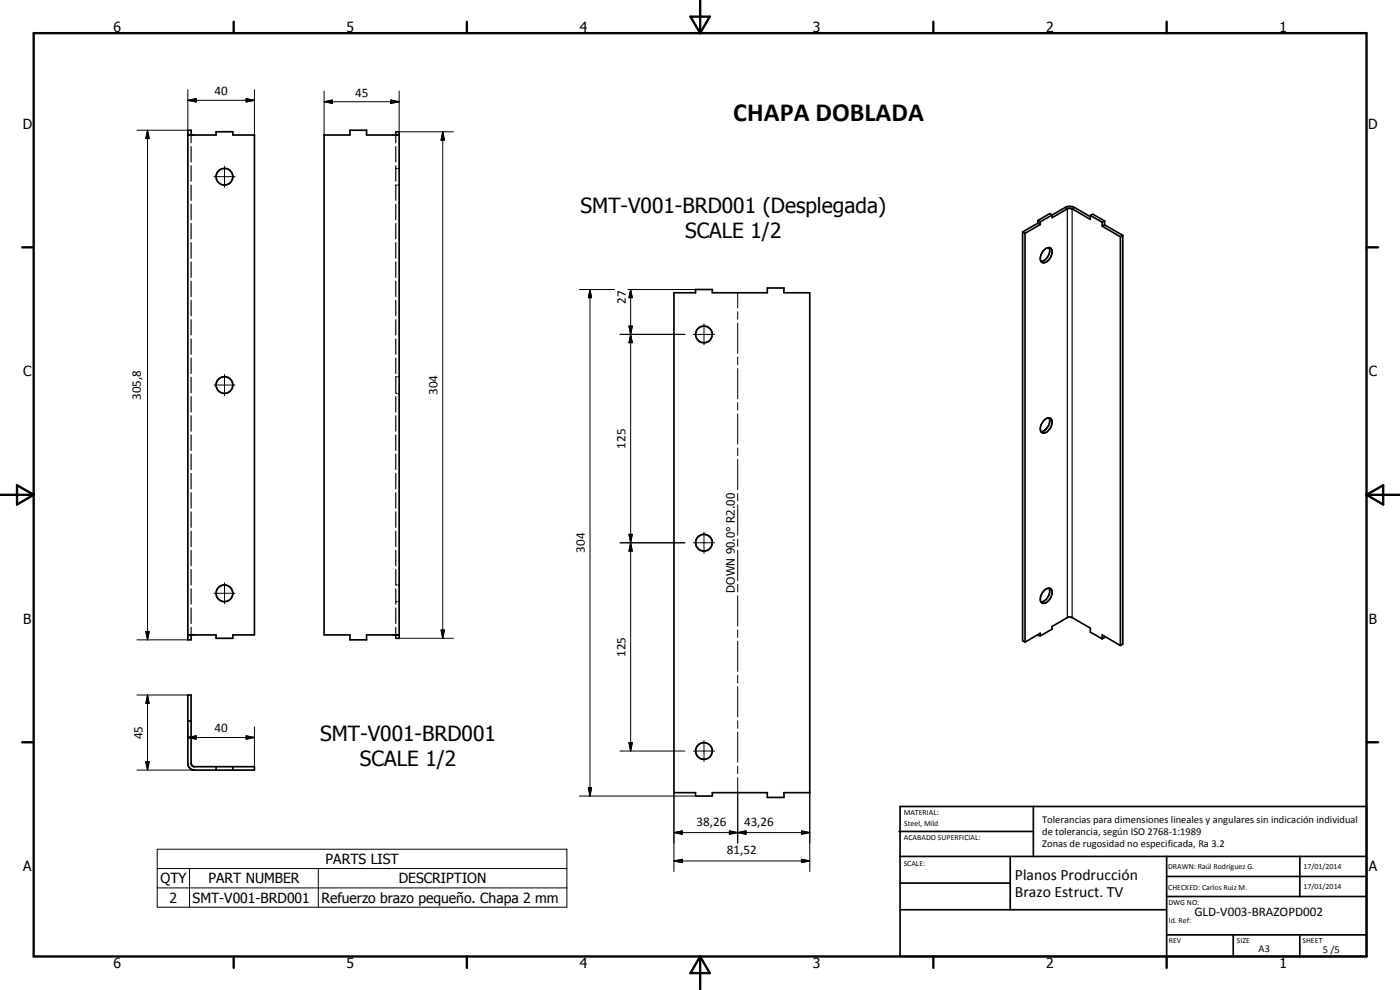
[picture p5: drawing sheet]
<svg xmlns="http://www.w3.org/2000/svg" width="420mm" height="297mm" viewBox="0 0 420 297" stroke-linecap="round" stroke-linejoin="round" font-family="sans-serif">
<g fill="none" stroke="#000" stroke-width=".51">
<path d="M56.4 40.5h8.4v-1h5.1v1h6.5v150h-6.5v1h-5.1v-1h-8.4M57.4 40.5v-1.4h-1v152.9h1v-1.5M118.8 40.5v-1h1v152h-1v-1M119.8 40.5h-9.8v-1.4h-5v1.4h-7.7v150h7.7v1.5h5v-1.5h9.8M306.9 69.6v122.6l.7 .5M306.9 69.6l.7 .4M307.6 70v122.7M311.5 67l-4.6 2.6M311.5 66.2v.8M311.5 67l.7 .4M311.5 66.2l.7 .3M312.2 67.4l-4.6 2.6"/>
<path d="M312.2 66.5v.9M313.4 75a1.24 1.24 0 0 1 1.2-.8 1.24 1.24 0 0 1 1.1 .9 3.5 3.5 0 0 1-2.6 3.8 1.85 1.85 0 0 1-.4-3zM314.8 74.3a3.3 3.3 0 0 1-2.3 4.1M315.8 64.5v.8l4.5-2.6 1.1-.2 5.8 3.3v-1.2M315.8 64.5l4.1-2.4 1.3-.2 1.3 .4 4.7 2.7M315.8 64.5l-.8-.4-3.5 2.1M315.8 64.5l-3.6 2M327.2 64.6l.7-.3 3.6 2M327.2 64.6l3.6 2.1M330.8 66.7v1.2M330.8 67.9l5.4 3.1M331.5 66.3l-.7 .4"/>
<path d="M331.5 67.5l-.7 .4M331.5 66.3v1.2M331.5 67.5l5.5 3.1M336.2 71v122.7M337 70.6l-.8 .4M337 70.6v122.7l-.8 .4M202.3 87.8h6.4v-.9h5.1v.9h16.5v-1.4h5v1.4h7.7v150h-7.7v1.5h-5v-1.5h-16.5v1h-5.1v-1h-6.4zM313.4 126.1a1.24 1.24 0 0 1 1.2-.8 1.24 1.24 0 0 1 1.1 .9 3.3 3.3 0 0 1-2.8 3.7 2.06 2.06 0 0 1 0-3.2zM314.8 125.4a3.3 3.3 0 0 1-2.3 4.1M313.4 177.2a1.24 1.24 0 0 1 1.2-.8 1.24 1.24 0 0 1 1.1 .9 3.3 3.3 0 0 1-2.8 3.7 1.97 1.97 0 0 1-.2-2.9zM314.8 176.4a3.3 3.3 0 0 1-2.3 4.2M311.5 190.4l.7 .4"/>
<path d="M312.2 190.8l3.6-2v-.8l4.7-2.8h.9l5.8 3.3v1.2l3.6 2M312.2 190.8v-.8l-4.6 2.7M330.8 191.7v-1.2l5.4 3.2M331.5 190.9v.4l-.7 .4M56.4 208.5h1v20.5l.3 .8 .5 .2h18.2v1.1h-18a2 2 0 0 1-2-2.1zM56.4 216.3h1M56.4 221.3h1M64.8 230v1.1M69.9 230v1.1M269.8 249.5h40.3M270.1 242h140v45h-140zM270.1 257h140"/>
<path d="M303.2 257v16M310.1 242v15M350.1 257v30M390.1 257v12M270.1 265h33.1M270.1 273h80M350.1 269h60M350.1 263h60M350.1 280.5h60M370.1 280.5v6.5M390.1 280.5v6.5"/>
<circle cx="67.4" cy="53" r="2.5"/>
<circle cx="67.4" cy="115.5" r="2.5"/>
<circle cx="211.3" cy="100.3" r="2.51"/>
<circle cx="67.4" cy="178" r="2.5"/>
<circle cx="211.3" cy="162.8" r="2.5"/>
<circle cx="211.3" cy="225.3" r="2.5"/>
</g>
<g fill="none" stroke="#000" stroke-width=".35">
<path d="M57.4 40.5v2.3M57.4 44v4.6M57.4 49.7v4.7M57.4 55.5v4.6M118.8 40.5v2.3M118.8 44v4.6M118.8 49.7v4.7M118.8 50.5h.3M119.1 55.5h-.3v4.6M119.5 50.5h.3M119.5 55.5h.3M57.4 61.3v4.6"/>
<path d="M57.4 67.1v4.6M57.4 72.8v4.7M57.4 78.6v4.6M118.8 61.3v4.6M118.8 67.1v4.6M118.8 72.8v4.7M118.8 78.6v4.6M319.6 62.3l.7 .4v122.6M322.5 62.3l-.7 .4v122.6M57.4 84.4v4.6M57.4 90.1v4.6M57.4 95.9v4.6"/>
<path d="M118.8 84.4v4.6M118.8 90.1v4.6M118.8 95.9v4.6M57.4 101.7v4.6M57.4 107.4v4.7M57.4 113.2v4.7M57.4 119v4.6M118.8 101.7v4.6M118.8 107.4v4.7M118.8 113.2v4.7M118.8 119v4.6M118.8 113h.3"/>
<path d="M118.8 118h.3M119.5 113h.3M119.5 118h.3M57.4 124.8v4.6M57.4 130.5v4.6M57.4 136.3v4.6M118.8 124.8v4.6M118.8 130.5v4.6M118.8 136.3v4.6M57.4 142.1v4.6M57.4 147.8v4.6M57.4 153.6v4.6"/>
<path d="M57.4 159.4v4.6M118.8 142.1v4.6M118.8 147.8v4.6M118.8 153.6v4.6M118.8 159.4v4.6M57.4 165.1v4.7M57.4 170.9v4.6M57.4 176.7v4.6M118.8 165.1v4.7M118.8 170.9v4.6h.3M118.8 176.7v4.6M119.5 175.5h.3"/>
<path d="M57.4 182.4v4.7M57.4 188.2v2.3M118.8 182.4v4.7M118.8 188.2v2.3M118.8 180.5h.3M119.5 180.5h.3"/>
</g>
<g fill="none" stroke="#000" stroke-width=".3">
<path d="M41.1 39.1h15.3M44.3 39.1l.5 2.5h-1zM44.3 39.1v152.9M56.4 30.1l2.5-.5v1zM56.4 30.1h20M56.4 26.9v13.6M73.9 29.6l2.5 .5-2.5 .5zM76.4 26.9v13.6M97.3 30.5l2.5-.5v1zM97.3 30.5h22.5M97.3 27.3v13.2M117.3 30l2.5 .5-2.5 .5z"/>
<path d="M119.8 39.5h16.2M119.8 27.3v13.2M132.9 39.5l.5 2.5h-1zM132.9 39.5v152M64.2 53h6.4M67.4 49.8v6.4M173.9 86.9h10.5M177.1 86.9l.4 2.4h-.9zM177.1 86.9v151.9M188.5 86.9h20.2M188.8 97.8h1l-.5 2.5zM188.8 97.8l1 5h-1l1-5z"/>
<path d="M189.3 86.9l.5 2.4h-1zM189.3 86.9v138.4M211.3 97.2v6.3M221.4 87.8v4.6M221.4 93.5v2.3M221.4 96.9v9.1M64.2 115.5h6.4M67.4 112.4v6.3M186.1 100.3h19.5M189.3 100.3l.5 2.5h-1zM208.1 100.3h6.3M221.4 107.1v2.3"/>
<path d="M221.4 110.6v9.1M221.4 120.8v2.3M221.4 124.2v9.1M221.4 134.4v2.3M221.4 137.8v9.1M211.3 159.7v6.3M221.4 148.1v2.2M221.4 151.5v9.1M64.2 178h6.4M67.4 174.8v6.4M186.1 162.9h19.5M188.8 160.3h1l-.5 2.6z"/>
<path d="M188.8 160.3h1l-1 5.1h1zM189.3 162.9l.5 2.5h-1zM208.1 162.9h6.3M221.4 161.7v2.3M221.4 165.1v9.1M221.4 175.3v2.3M221.4 178.7v9.1M41.1 192h15.3M43.8 189.5h1l-.5 2.5zM119.8 191.5h16.2M132.4 189h1l-.5 2.5zM221.4 189v2.3"/>
<path d="M221.4 192.4v9.1M41.1 208.5h15.3M44.3 208.5l.5 2.6h-1zM44.3 208.5v22.6M56.4 218.1v3.2M76.4 218.1v11.9M221.4 202.6v2.3M221.4 206v9.1M221.4 216.2v2.3M221.4 219.6v9.1M41.1 231.1h17.3M43.8 228.6h1l-.5 2.5z"/>
<path d="M56.4 221.3l2.5-.5v1zM56.4 221.3h20M73.9 220.8l2.5 .5-2.5 .5zM173.9 238.8h34.8M176.6 236.3h.9l-.4 2.5zM186.1 225.3h19.5M188.8 222.8h1l-.5 2.5zM202.3 237.8v23.7M208.1 225.3h6.3M211.3 222.2v6.3M221.4 229.9v2.3M221.4 233.3v19.6"/>
<path d="M243 237.8v23.7M47.2 254.8h122.9v17.4h-122.9zM202.3 258.3l2.5-.5v1zM202.3 249.8l2.5-.5v1zM202.3 249.8h40.7M202.3 258.3h40.7M218.9 249.3l2.5 .5-2.5 .5zM218.9 249.3l5 1v-1l-5 1zM221.4 249.8l2.5-.5v1zM240.5 249.3l2.5 .5-2.5 .5zM240.5 257.8l2.5 .5-2.5 .5zM47.2 260.6h122.9"/>
<path d="M47.2 266.4h122.9M56.9 260.6v11.6M95.5 260.6v11.6"/>
</g>
<circle cx="311.5" cy="190.4" r=".25" fill="#000"/>
<g fill="none" stroke="#000" stroke-width=".71">
<path d="M10.1 9.9h400v277.1h-400zM70.1 6.5v3.4M140.1 6.5v3.4M207.2 5h5.8l-2.9 4.9zM210.1 0v9.9M280.1 6.5v3.4M350.1 6.5v3.4M6.7 74.2h3.4M410.1 74.2h3.5M.1 148.5h10M5.1 145.6l5 2.9-5 2.9zM410.1 148.5h10"/>
<path d="M410.1 148.5l5-2.9v5.8zM6.7 222.7h3.4M410.1 222.7h3.5M70.1 287v3.4M140.1 287v3.4M210.1 287v10M210.1 287l2.9 5h-5.8zM280.1 287v3.4M350.1 287v3.4"/>
</g>
<g fill="#000">
<path d="M56.4 30.1l2.5-.5v1zM73.9 29.6l2.5 .5-2.5 .5zM97.3 30.5l2.5-.5v1zM117.3 30l2.5 .5-2.5 .5zM44.3 39.1l.5 2.5h-1zM132.9 39.5l.5 2.5h-1zM177.1 86.9l.4 2.4h-.9zM188.8 97.8h1l-.5 2.5zM189.3 86.9l.5 2.4h-1zM189.3 100.3l.5 2.5h-1zM188.8 160.3h1l-.5 2.6zM189.3 162.9l.5 2.5h-1z"/>
<path d="M43.8 189.5h1l-.5 2.5zM132.4 189h1l-.5 2.5zM44.3 208.5l.5 2.6h-1zM43.8 228.6h1l-.5 2.5zM56.4 221.3l2.5-.5v1zM73.9 220.8l2.5 .5-2.5 .5zM176.6 236.3h.9l-.4 2.5zM188.8 222.8h1l-.5 2.5zM202.3 258.3l2.5-.5v1zM202.3 249.8l2.5-.5v1zM218.9 249.3l2.5 .5-2.5 .5zM221.4 249.8l2.5-.5v1z"/>
<path d="M240.5 249.3l2.5 .5-2.5 .5zM240.5 257.8l2.5 .5-2.5 .5z"/>
</g>
<text font-size="7.9" x="220.1" y="36.2">CHAPA DOBLADA</text>
<g font-size="6.3">
<text x="174.2" y="63.9">SMT-V001-BRD001 (Desplegada)</text>
<text x="205.6" y="71.5">SCALE 1/2</text>
<text x="96.1" y="222.3">SMT-V001-BRD001</text>
<text x="108" y="229.8">SCALE 1/2</text>
</g>
<g font-size="4.7">
<text x="304.6" y="263.9">Planos Prodrucción</text>
<text x="304.6" y="269.3">Brazo Estruct. TV</text>
</g>
<g font-size="4.2">
<text x="34" y="9.6">6</text>
<text x="104" y="9.6">5</text>
<text x="174" y="9.6">4</text>
<text x="244" y="9.6">3</text>
<text x="314" y="9.6">2</text>
<text x="384" y="9.6">1</text>
<text x="6.8" y="38.7">D</text>
<text x="410.6" y="38.7">D</text>
<text x="7" y="112.9">C</text>
<text x="410.8" y="112.9">C</text>
<text x="7" y="187.1">B</text>
<text x="410.8" y="187.1">B</text>
<text x="7" y="261.4">A</text>
<text x="97.7" y="259.2">PARTS LIST</text>
<text x="410.8" y="261.4">A</text>
<text x="48.1" y="265">QTY</text>
<text x="62.6" y="265">PART NUMBER</text>
<text x="119.7" y="265">DESCRIPTION</text>
<text x="50.9" y="270.9">2</text>
<text x="57.8" y="270.9">SMT-V001-BRD001</text>
<text x="96.5" y="271">Refuerzo brazo pequeño. Chapa 2 mm</text>
<text x="34" y="290.4">6</text>
<text x="104" y="290.4">5</text>
<text x="174" y="290.4">4</text>
<text x="244" y="290.4">3</text>
<text x="314" y="290.4">2</text>
<text x="384" y="290.4">1</text>
</g>
<g font-size="3.9">
<text x="64.4" y="28.6">40</text>
<text x="106.5" y="29">45</text>
<text x="187.8" y="91.3" transform="rotate(-90 187.8 91.3)">27</text>
<text x="131.3" y="118.5" transform="rotate(-90 131.3 118.5)">304</text>
<text x="42.2" y="120.1" transform="rotate(-90 42.2 120.1)">305,8</text>
<text x="187.7" y="134.6" transform="rotate(-90 187.7 134.6)">125</text>
<text x="175.5" y="165.9" transform="rotate(-90 175.5 165.9)">304</text>
<text x="187.7" y="197.1" transform="rotate(-90 187.7 197.1)">125</text>
<text x="42.7" y="221.8" transform="rotate(-90 42.7 221.8)">45</text>
<text x="64.4" y="219.8">40</text>
<text x="209.1" y="247.7">38,26</text>
<text x="223.3" y="247.7">43,26</text>
<text x="218.2" y="256.2">81,52</text>
<text x="358.5" y="275">GLD-V003-BRAZOPD002</text>
</g>
<text font-size="3.5" x="220.5" y="177.8" transform="rotate(-90 220.5 177.8)">DOWN 90.0° R2.00</text>
<g font-size="3.1">
<text x="312.7" y="246.8">Tolerancias para dimensiones lineales y angulares sin indicación individual</text>
<text x="312.7" y="250.4">de tolerancia, según ISO 2768-1:1989</text>
<text x="312.7" y="254">Zonas de rugosidad no especificada, Ra 3.2</text>
<text x="377.7" y="285.6">A3</text>
<text x="397" y="285.9">5 /5</text>
</g>
<g font-size="2.4">
<text x="271.2" y="244.4">MATERIAL:</text>
<text x="271.3" y="252">ACABADO SUPERFICIAL:</text>
<text x="271.4" y="247.9">Steel, Mild</text>
<text x="271.2" y="259.7">SCALE:</text>
<text x="350.6" y="260.8">DRAWN: Raúl Rodríguez G.</text>
<text x="391.2" y="260.6">17/01/2014</text>
<text x="350.6" y="267">CHECKED: Carlos Ruiz M.</text>
<text x="391.2" y="266.7">17/01/2014</text>
<text x="350.6" y="271.4">DWG NO:</text>
<text x="350.8" y="276.9">Id. Ref:</text>
<text x="350.8" y="282.8">REV</text>
<text x="371.2" y="282.9">SIZE</text>
<text x="390.9" y="282.9">SHEET</text>
</g>
</svg>
